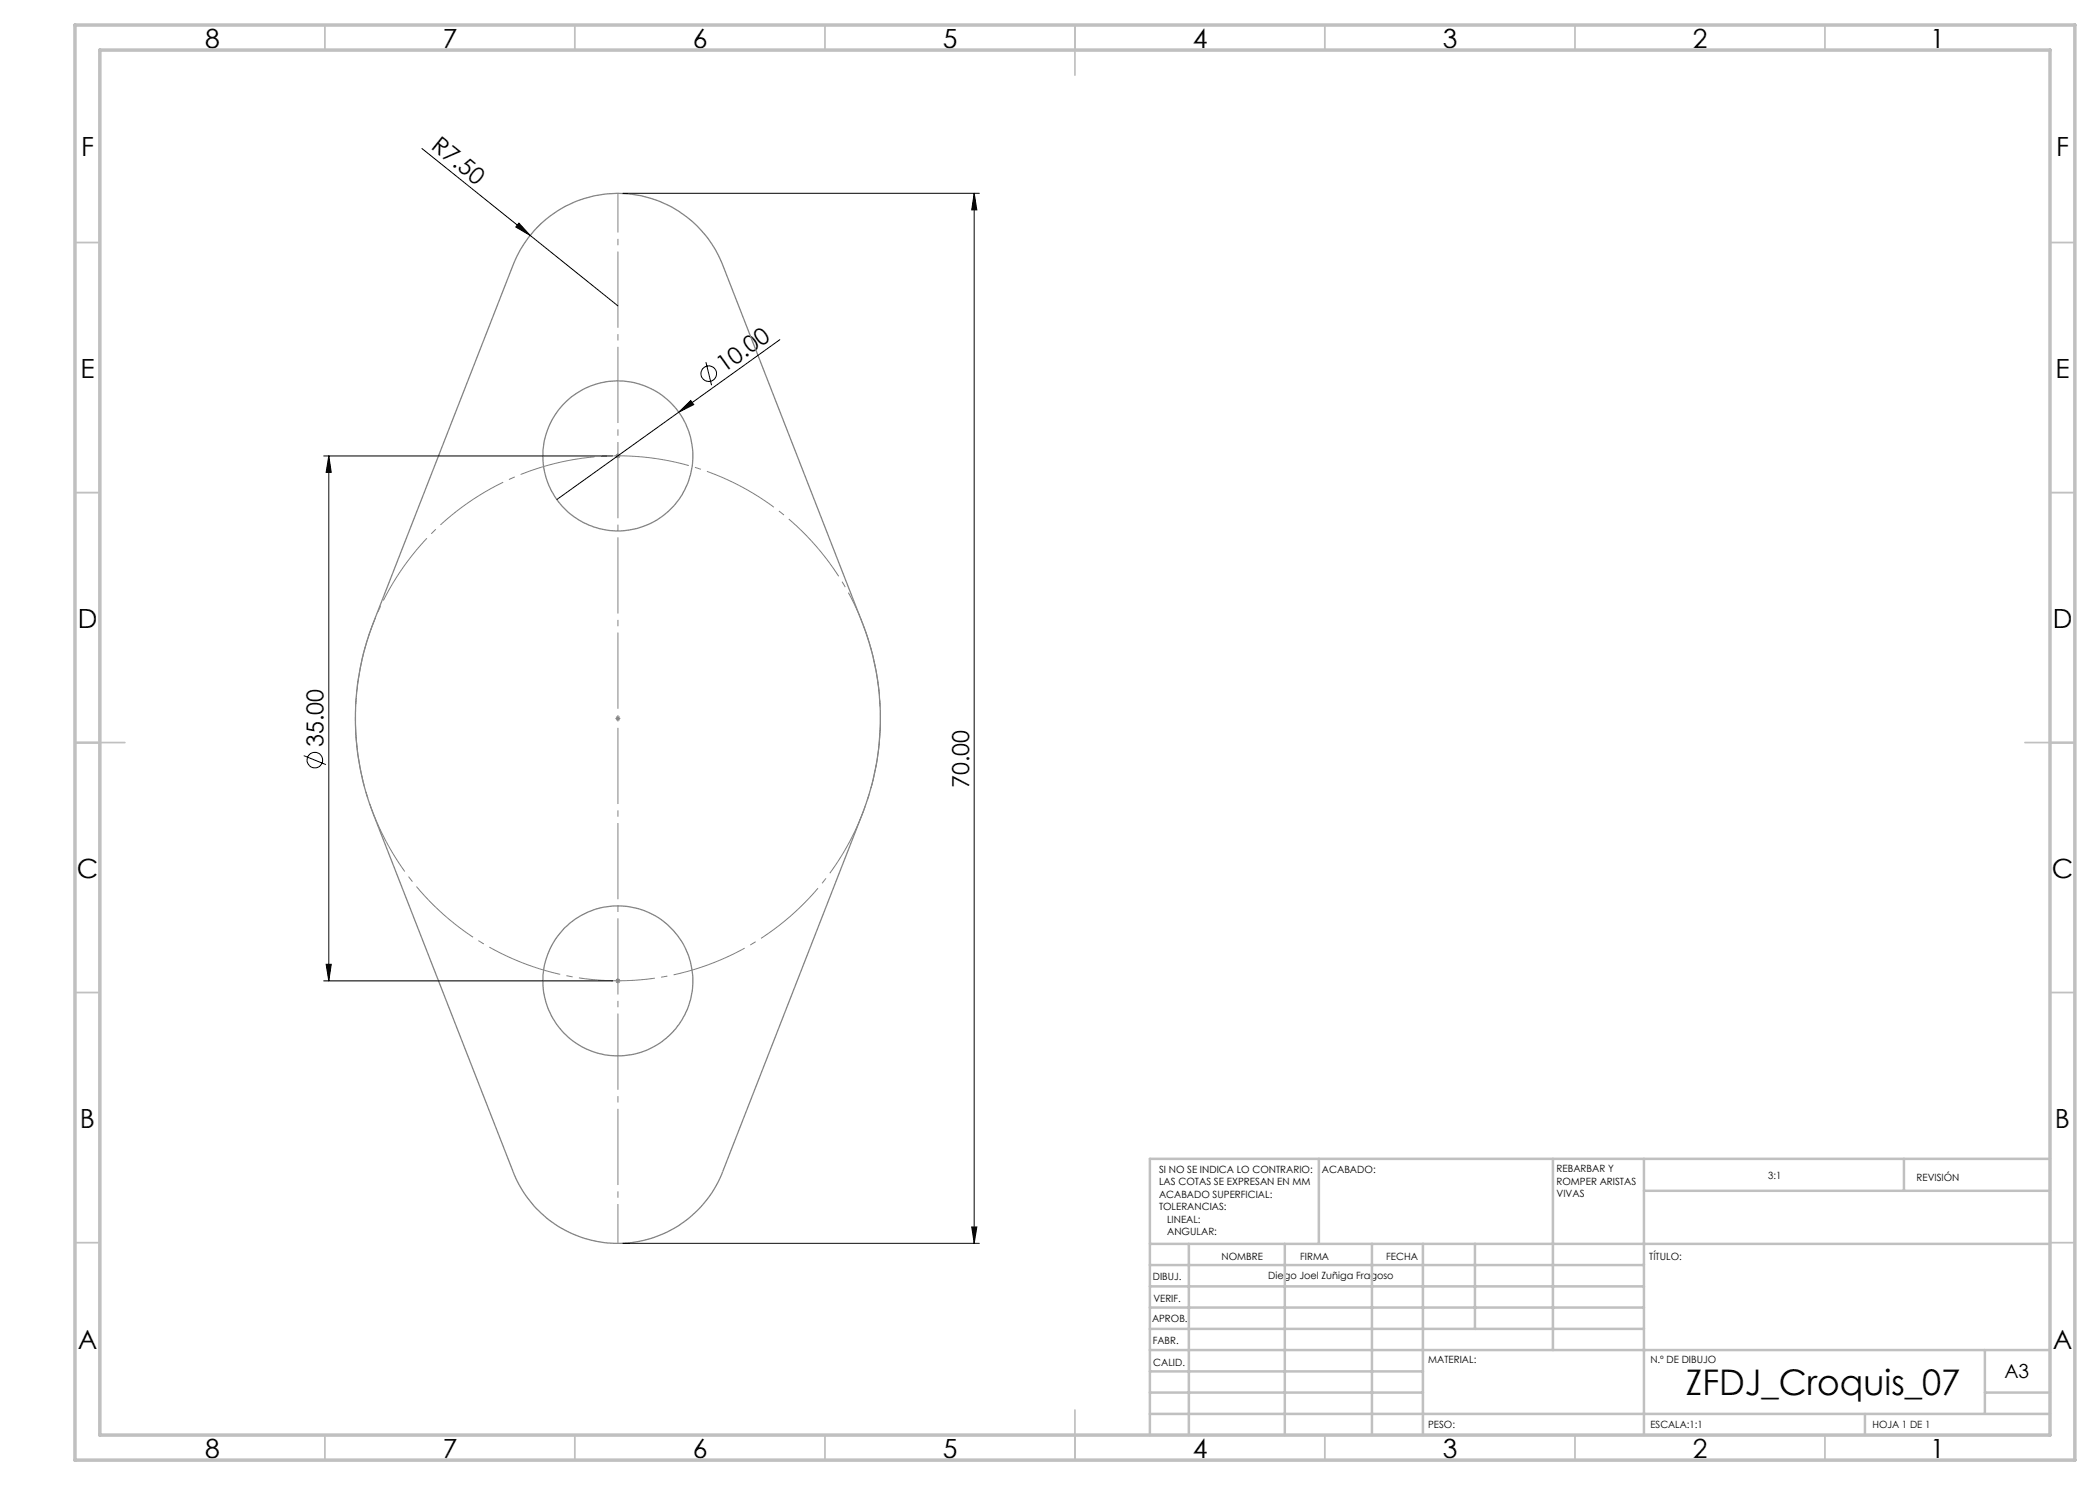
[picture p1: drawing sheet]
<svg xmlns="http://www.w3.org/2000/svg" width="420mm" height="297mm" viewBox="0 0 420 297" stroke-linecap="round" stroke-linejoin="round" font-family="sans-serif">
<g fill="none" stroke="#000" stroke-width=".2">
<path d="M84.4 29.7l39.2 31.5M124.6 38.7h71.3M194.8 38.7l.6 3.3h-1.1zM194.8 38.7v210M103.8 44.6l2.2 2.5-2.8-1.7zM141.2 72.4l1.1 4.6M156 67.9l-44.6 32M64.7 91.2h57.9M65.8 91.2l.5 3.3h-1.1zM65.8 91.2v105M135.7 82.4l2.4-2.3 .6 .8zM60.7 151.1l4.5 1.8"/>
<path d="M64.7 196.2h57.9M65.2 192.9h1.1l-.5 3.3zM124.6 248.7h71.3M194.3 245.4h1.1l-.6 3.3z"/>
<circle cx="141.8" cy="74.7" r="1.56"/>
<circle cx="63" cy="152" r="1.55"/>
</g>
<path d="M123.1 91.2h1M123.2 90.8l.7 .7M123.6 90.7v1M123.9 90.8l-.7 .7M123.1 143.7h1M123.2 143.3l.7 .7M123.6 143.2v1M123.9 143.3l-.7 .7M123.1 196.2h1M123.2 195.8l.7 .7M123.6 195.7v1M123.9 195.8l-.7 .7" fill="none" stroke="#808080" stroke-width=".2"/>
<g fill="none" stroke="#808080" stroke-width=".25">
<path d="M107.8 45.2a22.5 22.5 0 0 1 36.7 7.8l28 71.6a52.4 52.4 0 0 1 0 38.2l-28 71.5a22.5 22.5 0 0 1-20.9 14.4 22.5 22.5 0 0 1-21-14.4l-28-71.5a52.9 52.9 0 0 1 0-38.2l28-71.6a22.7 22.7 0 0 1 5.2-7.8z"/>
<circle cx="123.6" cy="91.2" r="15"/>
<circle cx="123.6" cy="196.2" r="15"/>
</g>
<path d="M173.8 128.3a52.5 52.5 0 0 0-88-21.1 52.5 52.5 0 0 0 24.2 87.2 52.5 52.5 0 0 0 64.5-63.4l-.7-2.7" fill="none" stroke="#808080" stroke-width=".2" stroke-dasharray="15.2 1.3 1.3 1.3" stroke-dashoffset="4.6" stroke-linecap="butt"/>
<path d="M123.6 248.7v-210" fill="none" stroke="#808080" stroke-width=".2" stroke-dasharray="15.2 1.3 1.3 1.3" stroke-dashoffset="7.4" stroke-linecap="butt"/>
<g fill="none" stroke="#c0c0c0" stroke-width=".35">
<path d="M65 5v5M115 5v5M165 5v5M215 5v10M265 5v5M315 5v5M365 5v5M15 48.5h5M410 48.5h5M15 98.5h5M410 98.5h5M15 148.5h10"/>
<path d="M405 148.5h10M15 198.5h5M410 198.5h5M15 248.5h5M410 248.5h5M65 287v5M115 287v5M165 287v5M215 282v10M265 287v5M315 287v5M365 287v5"/>
</g>
<g fill="none" stroke="#c0c0c0" stroke-width=".5">
<path d="M263.8 231.8v17M310.6 231.8v38.2M328.8 231.8v55.2M328.8 238.2h81.2M380.8 231.8v6.4M410 231.8h-180v55.2M230 248.8h180M230 257.3h98.8M230 253h98.8M237.8 248.8v38.2M257 248.8v38.2M274.4 248.8v38.2"/>
<path d="M284.6 248.8v38.2M295 248.8v17M230 265.8h98.8M230 261.5h98.8M230 278.5h54.6M230 274.3h54.6M230 270h180M397 278.5h13M397 270v12.8M230 282.8h180M373 282.8v4.2"/>
</g>
<path d="M15 5h400v287h-400zM20 10h390v277h-390z" fill="none" stroke="#c0c0c0" stroke-width=".7"/>
<g fill="#000">
<path d="M103.8 44.6l2.2 2.5-2.8-1.7zM135.7 82.4l2.4-2.3 .6 .8z"/>
<path d="M65.2 192.9h1.1l-.5 3.3zM65.8 91.2l.5 3.3h-1.1z"/>
<path d="M194.3 245.4h1.1l-.6 3.3zM194.8 38.7l.6 3.3h-1.1z"/>
</g>
<text font-size="7.1" x="337.2" y="279">ZFDJ_Croquis_07</text>
<g font-size="5.3">
<text x="41" y="9.5">8</text>
<text x="88.5" y="9.5">7</text>
<text x="138.5" y="9.5">6</text>
<text x="188.5" y="9.5">5</text>
<text x="238.5" y="9.5">4</text>
<text x="288.5" y="9.5">3</text>
<text x="338.5" y="9.5">2</text>
<text x="386" y="9.5">1</text>
<text x="16.2" y="31.3">F</text>
<text x="411.2" y="31.3">F</text>
<text x="16.1" y="75.5">E</text>
<text x="411.1" y="75.5">E</text>
<text x="15.5" y="125.5">D</text>
<text x="410.5" y="125.5">D</text>
<text x="15.4" y="175.5">C</text>
<text x="410.4" y="175.5">C</text>
<text x="16" y="225.5">B</text>
<text x="411" y="225.5">B</text>
<text x="15.5" y="269.8">A</text>
<text x="410.5" y="269.8">A</text>
<text x="41" y="291.5">8</text>
<text x="88.5" y="291.5">7</text>
<text x="138.5" y="291.5">6</text>
<text x="188.5" y="291.5">5</text>
<text x="238.5" y="291.5">4</text>
<text x="288.5" y="291.5">3</text>
<text x="338.5" y="291.5">2</text>
<text x="386" y="291.5">1</text>
</g>
<g font-size="4.7">
<text x="86.1" y="29.7" transform="rotate(39 86.1 29.7)">R7.50</text>
<text x="144.9" y="74.6" transform="rotate(-36 144.9 74.6)">10.00</text>
<text x="64.7" y="149.4" transform="rotate(-90 64.7 149.4)">35.00</text>
<text x="193.8" y="157.6" transform="rotate(-90 193.8 157.6)">70.00</text>
</g>
<text font-size="3.9" x="400.9" y="275.5">A3</text>
<g font-size="2">
<text x="231.8" y="234.6">SI NO SE INDICA LO CONTRARIO:</text>
<text x="231.8" y="237.1">LAS COTAS SE EXPRESAN EN MM</text>
<text x="231.8" y="239.6">ACABADO SUPERFICIAL:</text>
<text x="264.4" y="234.6">ACABADO:</text>
<text x="311.3" y="234.5">REBARBAR Y</text>
<text x="311.3" y="237">ROMPER ARISTAS</text>
<text x="311.3" y="239.5">VIVAS</text>
<text x="353.7" y="235.8">3:1</text>
<text x="383.3" y="236.2">REVISIÓN</text>
<text x="231.8" y="242.1">TOLERANCIAS:</text>
<text x="233.4" y="244.6">LINEAL:</text>
<text x="233.4" y="247.1">ANGULAR:</text>
<text x="244.3" y="252">NOMBRE</text>
<text x="260" y="251.9">FIRMA</text>
<text x="277.2" y="251.9">FECHA</text>
<text x="329.9" y="251.9">TÍTULO:</text>
<text x="230.6" y="256.1">DIBUJ.</text>
<text x="253.7" y="255.9">Diego Joel Zuñiga Fragoso</text>
<text x="230.7" y="260.3">VERIF.</text>
<text x="230.4" y="264.4">APROB.</text>
<text x="230.5" y="268.8">FABR.</text>
<text x="230.7" y="273.1">CALID.</text>
<text x="285.6" y="272.5">MATERIAL:</text>
<text x="330.1" y="272.5">N.º DE DIBUJO</text>
<text x="285.6" y="285.5">PESO:</text>
<text x="330.1" y="285.6">ESCALA:1:1</text>
<text x="374.5" y="285.6">HOJA 1 DE 1</text>
</g>
</svg>
